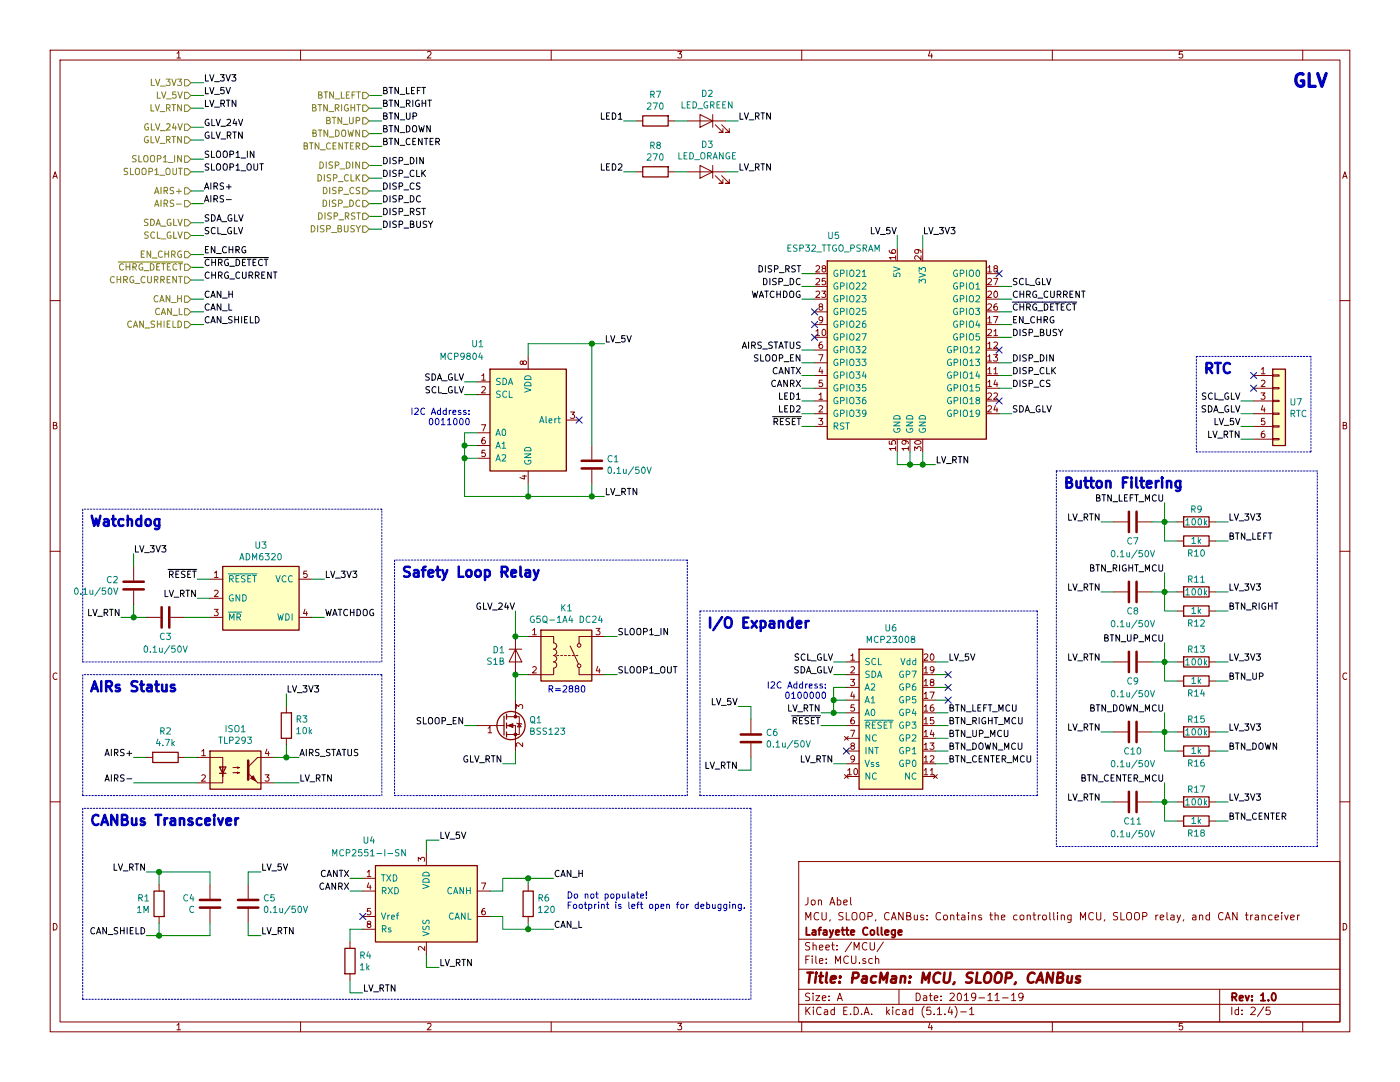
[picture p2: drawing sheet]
EESchema Schematic File Version 4
LIBS:PacMan-cache
EELAYER 30 0
EELAYER END
$Descr A 11000 8500
encoding utf-8
Sheet 2 5
Title "PacMan: MCU, SLOOP, CANBus"
Date "2019-11-19"
Rev "1.0"
Comp "Lafayette College"
Comment1 "MCU, SLOOP, CANBus: Contains the controlling MCU, SLOOP relay, and CAN tranceiver"
Comment2 "Jon Abel"
Comment3 ""
Comment4 ""
$EndDescr
$Comp
L Lafayette_Electric_Car_Internals:T9AS1D12 K?
U 1 1
P 4250 4950
AR Path="/5DC9CC3A" Ref="K?"  Part="1" 
AR Path="/5DC1F176/5DC9CC3A" Ref="K1"  Part="1" 
F 0 "K1" H 4450 5125 50  0000 C CNN
F 1 "G5Q-1A4 DC24" H 4450 5034 50  0000 C CNN
F 2 "Lafayette_Electric_Car_Footprints:G5Q-1A4" H 4245 4950 50  0001 C CNN
F 3 "https://omronfs.omron.com/en_US/ecb/products/pdf/en-g5q.pdf" H 4245 4950 50  0001 C CNN
F 4 "Omron Electronics" H 4250 4950 50  0001 C CNN "Manufacturer"
F 5 "G5Q-1A4 DC24" H 4250 4950 50  0001 C CNN "Manufacturer Part"
F 6 "Digikey" H 4250 4950 50  0001 C CNN "Vendor"
F 7 "Z224-ND" H 4250 4950 50  0001 C CNN "Vendor Part"
	1    4250 4950
	1    0    0    -1  
$EndComp
Wire Wire Line
	4150 5300 4050 5300
Wire Wire Line
	4050 4800 4050 5000
Wire Wire Line
	4050 5000 4150 5000
Text Notes 4300 5450 0    50   ~ 0
R=2880
Text Label 6300 2850 2    50   ~ 0
SLOOP_EN
$Comp
L Device:D D?
U 1 1
P 4050 5150
AR Path="/5DC1121D/5DC9CC50" Ref="D?"  Part="1" 
AR Path="/5DC9CC50" Ref="D?"  Part="1" 
AR Path="/5DC1F176/5DC9CC50" Ref="D1"  Part="1" 
F 0 "D1" V 4004 5071 50  0000 R CNN
F 1 "S1B" V 4095 5071 50  0000 R CNN
F 2 "Diode_SMD:D_SMA_Handsoldering" H 4050 5150 50  0001 C CNN
F 3 "https://www.diodes.com/assets/Datasheets/ds16003.pdf" H 4050 5150 50  0001 C CNN
F 4 "Diodes Incorporated" H 4050 5150 50  0001 C CNN "Manufacturer"
F 5 "S1B-13-F" H 4050 5150 50  0001 C CNN "Manufacturer Part"
F 6 "Digikey" H 4050 5150 50  0001 C CNN "Vendor"
F 7 "S1B-FDICT-ND" H 4050 5150 50  0001 C CNN "Vendor Part"
	1    4050 5150
	0    1    1    0   
$EndComp
Connection ~ 4050 5000
Connection ~ 4050 5300
Text Label 4850 5000 0    50   ~ 0
SLOOP1_IN
Text Label 4850 5300 0    50   ~ 0
SLOOP1_OUT
Wire Wire Line
	4850 5300 4750 5300
Wire Wire Line
	4750 5000 4850 5000
Text Label 1600 1250 0    50   ~ 0
SLOOP1_IN
Text Label 1600 1350 0    50   ~ 0
SLOOP1_OUT
Text Label 1600 1500 0    50   ~ 0
AIRS+
Text Label 1600 1600 0    50   ~ 0
AIRS-
Text HLabel 1500 1250 0    50   Input ~ 0
SLOOP1_IN
Text HLabel 1500 1350 0    50   Input ~ 0
SLOOP1_OUT
Text HLabel 1500 1500 0    50   Input ~ 0
AIRS+
Text HLabel 1500 1600 0    50   Input ~ 0
AIRS-
Wire Wire Line
	1600 1600 1500 1600
Wire Wire Line
	1600 1500 1500 1500
Wire Wire Line
	1600 1350 1500 1350
Wire Wire Line
	1600 1250 1500 1250
Text Label 3650 5700 2    50   ~ 0
SLOOP_EN
$Comp
L Device:LED D2
U 1 1
P 5550 950
F 0 "D2" H 5543 1166 50  0000 C CNN
F 1 "LED_GREEN" H 5543 1075 50  0000 C CNN
F 2 "LED_SMD:LED_0805_2012Metric_Pad1.15x1.40mm_HandSolder" H 5550 950 50  0001 C CNN
F 3 "https://media.digikey.com/pdf/Data%20Sheets/Lite-On%20PDFs/LTST-C170GKT.pdf" H 5550 950 50  0001 C CNN
F 4 "Lite-On Inc." H 5550 950 50  0001 C CNN "Manufacturer"
F 5 "LTST-C170GKT" H 5550 950 50  0001 C CNN "Manufacturer Part"
F 6 "Digikey" H 5550 950 50  0001 C CNN "Vendor"
F 7 "160-1179-1-ND" H 5550 950 50  0001 C CNN "Vendor Part"
	1    5550 950 
	-1   0    0    -1  
$EndComp
$Comp
L Device:LED D3
U 1 1
P 5550 1350
F 0 "D3" H 5543 1566 50  0000 C CNN
F 1 "LED_ORANGE" H 5543 1475 50  0000 C CNN
F 2 "LED_SMD:LED_0805_2012Metric_Pad1.15x1.40mm_HandSolder" H 5550 1350 50  0001 C CNN
F 3 "http://optoelectronics.liteon.com/upload/download/DS-22-99-0170/LTST-C171AKT.pdf" H 5550 1350 50  0001 C CNN
F 4 "Lite-On Inc." H 5550 1350 50  0001 C CNN "Manufacturer"
F 5 "LTST-C171AKT" H 5550 1350 50  0001 C CNN "Manufacturer Part"
F 6 "Digikey" H 5550 1350 50  0001 C CNN "Vendor"
F 7 "160-1419-1-ND" H 5550 1350 50  0001 C CNN "Vendor Part"
	1    5550 1350
	-1   0    0    -1  
$EndComp
$Comp
L Device:R R8
U 1 1
P 5150 1350
F 0 "R8" V 4943 1350 50  0000 C CNN
F 1 "270" V 5034 1350 50  0000 C CNN
F 2 "Resistor_SMD:R_0805_2012Metric_Pad1.15x1.40mm_HandSolder" V 5080 1350 50  0001 C CNN
F 3 "~" H 5150 1350 50  0001 C CNN
	1    5150 1350
	0    -1   1    0   
$EndComp
$Comp
L Lafayette_Electric_Car_Internals:ESP32_TTGO_PSRAM U5
U 1 1
P 6500 2050
F 0 "U5" H 6550 2250 50  0000 C CNN
F 1 "ESP32_TTGO_PSRAM" H 6550 2150 50  0000 C CNN
F 2 "Lafayette_Electric_Car_Footprints:ESP32TTGOT8" H 6250 2250 50  0001 C CNN
F 3 "https://www.amazon.com/TTGO-ESP32-PSRAM-Antenna-Bluetooth/dp/B07B6NM1RY" H 6250 2250 50  0001 C CNN
	1    6500 2050
	1    0    0    -1  
$EndComp
Text Label 7950 2550 0    50   ~ 0
EN_CHRG
Text Label 6300 2350 2    50   ~ 0
WATCHDOG
Text Label 7950 2350 0    50   ~ 0
CHRG_CURRENT
Text Label 4900 950  2    50   ~ 0
LED1
Text Label 4900 1350 2    50   ~ 0
LED2
Text Label 1050 5950 2    50   ~ 0
AIRS+
Text Label 1050 6150 2    50   ~ 0
AIRS-
$Comp
L Isolator:TLP291 ISO?
U 1 1
P 1850 6050
AR Path="/5DC1121D/5DD3CA83" Ref="ISO?"  Part="1" 
AR Path="/5DC1F176/5DD3CA83" Ref="ISO1"  Part="1" 
F 0 "ISO1" H 1850 6375 50  0000 C CNN
F 1 "TLP293" H 1850 6284 50  0000 C CNN
F 2 "Package_SO:SO-4_4.4x2.3mm_P1.27mm" H 1650 5850 50  0001 L CIN
F 3 "https://toshiba.semicon-storage.com/info/docget.jsp?did=14419&prodName=TLP293" H 1850 6050 50  0001 L CNN
F 4 "Toshiba Semiconductor" H 1850 6050 50  0001 C CNN "Manufacturer"
F 5 "TLP293(GR-TPL,E" H 1850 6050 50  0001 C CNN "Manufacturer Part"
F 6 "Digikey" H 1850 6050 50  0001 C CNN "Vendor"
F 7 "TLP293(GR-TPLECT-ND" H 1850 6050 50  0001 C CNN "Vendor Part"
	1    1850 6050
	1    0    0    -1  
$EndComp
$Comp
L Device:R R2
U 1 1
P 1300 5950
F 0 "R2" V 1093 5950 50  0000 C CNN
F 1 "4.7k" V 1184 5950 50  0000 C CNN
F 2 "Resistor_SMD:R_0805_2012Metric_Pad1.15x1.40mm_HandSolder" V 1230 5950 50  0001 C CNN
F 3 "~" H 1300 5950 50  0001 C CNN
	1    1300 5950
	0    1    1    0   
$EndComp
Wire Wire Line
	1050 5950 1150 5950
Wire Wire Line
	1050 6150 1550 6150
Wire Wire Line
	1450 5950 1550 5950
$Comp
L Device:R R3
U 1 1
P 2250 5700
F 0 "R3" H 2180 5654 50  0000 R CNN
F 1 "10k" H 2180 5745 50  0000 R CNN
F 2 "Resistor_SMD:R_0805_2012Metric_Pad1.15x1.40mm_HandSolder" V 2180 5700 50  0001 C CNN
F 3 "~" H 2250 5700 50  0001 C CNN
	1    2250 5700
	-1   0    0    1   
$EndComp
Text HLabel 1500 750  0    50   Input ~ 0
LV_5V
Text HLabel 1500 850  0    50   Input ~ 0
LV_RTN
Wire Wire Line
	1500 850  1600 850 
Wire Wire Line
	1500 750  1600 750 
Text Label 1600 750  0    50   ~ 0
LV_5V
Text Label 1600 850  0    50   ~ 0
LV_RTN
Text Label 2350 6150 0    50   ~ 0
LV_RTN
Wire Wire Line
	2350 6150 2150 6150
Wire Wire Line
	7250 1850 7250 1950
Text Label 7250 1850 0    50   ~ 0
LV_3V3
Wire Wire Line
	2150 5950 2250 5950
Wire Wire Line
	2250 5450 2250 5550
Wire Wire Line
	2250 5950 2250 5850
Text Label 2350 5950 0    50   ~ 0
AIRS_STATUS
Wire Wire Line
	2350 5950 2250 5950
Connection ~ 2250 5950
Text HLabel 1500 1000 0    50   Input ~ 0
GLV_24V
Wire Wire Line
	1500 1000 1600 1000
Text Label 1600 1000 0    50   ~ 0
GLV_24V
Text HLabel 1500 1100 0    50   Input ~ 0
GLV_RTN
Text Label 1600 1100 0    50   ~ 0
GLV_RTN
Wire Wire Line
	1500 1100 1600 1100
Text Label 4050 4800 2    50   ~ 0
GLV_24V
Text Label 3950 6000 2    50   ~ 0
GLV_RTN
Wire Wire Line
	3950 6000 4050 6000
Text Label 6300 2750 2    50   ~ 0
AIRS_STATUS
Text Label 1600 2000 0    50   ~ 0
EN_CHRG
Text Label 1600 2100 0    50   ~ 0
~CHRG_DETECT
Text Label 1600 2200 0    50   ~ 0
CHRG_CURRENT
Text Label 1600 1750 0    50   ~ 0
SDA_GLV
Text Label 1600 1850 0    50   ~ 0
SCL_GLV
Text HLabel 1500 2000 0    50   Input ~ 0
EN_CHRG
Text HLabel 1500 2100 0    50   Input ~ 0
~CHRG_DETECT
Text HLabel 1500 2200 0    50   Input ~ 0
CHRG_CURRENT
Text HLabel 1500 1750 0    50   Input ~ 0
SDA_GLV
Text HLabel 1500 1850 0    50   Input ~ 0
SCL_GLV
Wire Wire Line
	1600 2000 1500 2000
Wire Wire Line
	1500 2100 1600 2100
Wire Wire Line
	1600 2200 1500 2200
Wire Wire Line
	1500 1750 1600 1750
Wire Wire Line
	1600 1850 1500 1850
Text Label 6300 2950 2    50   ~ 0
CANTX
Text Label 6300 3050 2    50   ~ 0
CANRX
$Comp
L Interface_CAN_LIN:MCP2551-I-SN U4
U 1 1
P 3350 7100
F 0 "U4" H 2900 7600 50  0000 C CNN
F 1 "MCP2551-I-SN" H 2900 7500 50  0000 C CNN
F 2 "Package_SO:SOIC-8_3.9x4.9mm_P1.27mm" H 3350 6600 50  0001 C CIN
F 3 "http://ww1.microchip.com/downloads/en/devicedoc/21667d.pdf" H 3350 7100 50  0001 C CNN
F 4 "Microchip Technology" H 3350 7100 50  0001 C CNN "Manufacturer"
F 5 "MCP2551T-I/SN" H 3350 7100 50  0001 C CNN "Manufacturer Part"
F 6 "Digikey" H 3350 7100 50  0001 C CNN "Vendor"
F 7 "MCP2551T-I/SNCT-ND" H 3350 7100 50  0001 C CNN "Vendor Part"
	1    3350 7100
	1    0    0    -1  
$EndComp
Text Label 4350 6900 0    50   ~ 0
CAN_H
Text Label 4350 7300 0    50   ~ 0
CAN_L
Wire Wire Line
	3950 7200 3850 7200
Wire Wire Line
	3850 7000 3950 7000
Text Label 2750 6900 2    50   ~ 0
CANTX
Text Label 2750 7000 2    50   ~ 0
CANRX
Wire Wire Line
	2750 7000 2850 7000
Wire Wire Line
	2850 6900 2750 6900
Text Label 3450 6600 0    50   ~ 0
LV_5V
Wire Wire Line
	3450 7600 3350 7600
Wire Wire Line
	3350 7600 3350 7500
Wire Wire Line
	3450 6600 3350 6600
Wire Wire Line
	3350 6600 3350 6700
$Comp
L Device:R R6
U 1 1
P 4150 7100
F 0 "R6" H 4220 7146 50  0000 L CNN
F 1 "120" H 4220 7055 50  0000 L CNN
F 2 "Resistor_SMD:R_0805_2012Metric_Pad1.15x1.40mm_HandSolder" V 4080 7100 50  0001 C CNN
F 3 "~" H 4150 7100 50  0001 C CNN
	1    4150 7100
	1    0    0    -1  
$EndComp
Wire Wire Line
	3950 7000 3950 6900
Wire Wire Line
	3950 6900 4150 6900
Wire Wire Line
	4150 6950 4150 6900
Connection ~ 4150 6900
Wire Wire Line
	4150 6900 4350 6900
Wire Wire Line
	3950 7200 3950 7300
Wire Wire Line
	3950 7300 4150 7300
Wire Wire Line
	4150 7250 4150 7300
Connection ~ 4150 7300
Wire Wire Line
	4150 7300 4350 7300
$Comp
L Device:R R4
U 1 1
P 2750 7550
F 0 "R4" H 2820 7596 50  0000 L CNN
F 1 "1k" H 2820 7505 50  0000 L CNN
F 2 "Resistor_SMD:R_0805_2012Metric_Pad1.15x1.40mm_HandSolder" V 2680 7550 50  0001 C CNN
F 3 "~" H 2750 7550 50  0001 C CNN
	1    2750 7550
	1    0    0    -1  
$EndComp
Text Label 2850 7800 0    50   ~ 0
LV_RTN
Wire Wire Line
	2850 7800 2750 7800
Wire Wire Line
	2750 7800 2750 7700
Wire Wire Line
	2750 7400 2750 7300
Wire Wire Line
	2750 7300 2850 7300
NoConn ~ 2850 7200
Text Notes 4450 7150 0    50   ~ 0
Do not populate!\nFootprint is left open for debugging.
$Comp
L Device:R R7
U 1 1
P 5150 950
F 0 "R7" V 4943 950 50  0000 C CNN
F 1 "270" V 5034 950 50  0000 C CNN
F 2 "Resistor_SMD:R_0805_2012Metric_Pad1.15x1.40mm_HandSolder" V 5080 950 50  0001 C CNN
F 3 "~" H 5150 950 50  0001 C CNN
	1    5150 950 
	0    -1   1    0   
$EndComp
Text Label 7950 2450 0    50   ~ 0
~CHRG_DETECT
Text Label 1600 2350 0    50   ~ 0
CAN_H
Text Label 1600 2450 0    50   ~ 0
CAN_L
Text HLabel 1500 2350 0    50   Input ~ 0
CAN_H
Text HLabel 1500 2450 0    50   Input ~ 0
CAN_L
Wire Wire Line
	1500 2350 1600 2350
Wire Wire Line
	1600 2450 1500 2450
$Comp
L Lafayette_Electric_Car_Internals:ADM6320 U3
U 1 1
P 1750 4450
F 0 "U3" H 2050 4617 50  0000 C CNN
F 1 "ADM6320" H 2050 4526 50  0000 C CNN
F 2 "Package_TO_SOT_SMD:SOT-23-5_HandSoldering" H 2050 3900 50  0001 C CNN
F 3 "https://www.analog.com/media/en/technical-documentation/data-sheets/ADM6316_6318_6319_6320_6321_6322.pdf" H 1850 4600 50  0001 C CNN
F 4 "Analog Devices Inc." H 1750 4450 50  0001 C CNN "Manufacturer"
F 5 "ADM6320CY29ARJZ-R7" H 1750 4450 50  0001 C CNN "Manufacturer Part"
F 6 "Digikey" H 1750 4450 50  0001 C CNN "Vendor"
F 7 "ADM6320CY29ARJZ-R7CT-ND" H 1750 4450 50  0001 C CNN "Vendor Part"
	1    1750 4450
	1    0    0    -1  
$EndComp
Wire Wire Line
	1450 4850 1650 4850
Text Label 1550 4700 2    50   ~ 0
LV_RTN
Wire Wire Line
	1550 4700 1650 4700
Wire Wire Line
	2550 4550 2450 4550
Text Label 2550 4850 0    50   ~ 0
WATCHDOG
Wire Wire Line
	2550 4850 2450 4850
Text Label 1550 4550 2    50   ~ 0
~RESET
Wire Wire Line
	1550 4550 1650 4550
Text Label 6300 3350 2    50   ~ 0
~RESET
Wire Wire Line
	6300 3350 6400 3350
Wire Wire Line
	7350 3650 7250 3650
Wire Wire Line
	7250 3650 7250 3550
Wire Wire Line
	7250 3650 7150 3650
Wire Wire Line
	7150 3650 7150 3550
Connection ~ 7250 3650
Wire Wire Line
	7150 3650 7050 3650
Wire Wire Line
	7050 3650 7050 3550
Connection ~ 7150 3650
Text Label 7050 1850 2    50   ~ 0
LV_5V
Wire Wire Line
	7050 1850 7050 1950
Wire Wire Line
	4900 950  5000 950 
Wire Wire Line
	4900 1350 5000 1350
Wire Wire Line
	5300 1350 5400 1350
Wire Wire Line
	5300 950  5400 950 
Wire Wire Line
	5700 950  5800 950 
Wire Wire Line
	5700 1350 5800 1350
Text Label 5800 1350 0    50   ~ 0
LV_RTN
Text Label 5800 950  0    50   ~ 0
LV_RTN
Text Label 7350 3650 0    50   ~ 0
LV_RTN
Text Label 3450 7600 0    50   ~ 0
LV_RTN
Text Notes 10150 700  0    100  ~ 20
GLV
$Comp
L Connector_Generic:Conn_01x06 U7
U 1 1
P 10050 3150
F 0 "U7" H 10130 3142 50  0000 L CNN
F 1 "RTC" H 10130 3051 50  0000 L CNN
F 2 "Connector_PinSocket_2.54mm:PinSocket_1x06_P2.54mm_Horizontal" H 10050 3150 50  0001 C CNN
F 3 "~" H 10050 3150 50  0001 C CNN
	1    10050 3150
	1    0    0    -1  
$EndComp
NoConn ~ 9850 2950
NoConn ~ 9850 3050
Text Label 9750 3150 2    50   ~ 0
SCL_GLV
Text Label 9750 3250 2    50   ~ 0
SDA_GLV
Text Label 9750 3350 2    50   ~ 0
LV_5V
Text Label 9750 3450 2    50   ~ 0
LV_RTN
Wire Wire Line
	9750 3150 9850 3150
Wire Wire Line
	9750 3250 9850 3250
Wire Wire Line
	9750 3350 9850 3350
Wire Wire Line
	9750 3450 9850 3450
Wire Wire Line
	4050 5300 4050 5500
Wire Wire Line
	9250 4100 9150 4100
Connection ~ 9150 4100
Wire Wire Line
	9150 4100 9050 4100
Text Label 9150 3950 2    50   ~ 0
BTN_LEFT_MCU
Text Label 9150 4500 2    50   ~ 0
BTN_RIGHT_MCU
Text Label 9150 5050 2    50   ~ 0
BTN_UP_MCU
Text Label 9150 5600 2    50   ~ 0
BTN_DOWN_MCU
Text Label 9150 6150 2    50   ~ 0
BTN_CENTER_MCU
Text Label 8650 4100 2    50   ~ 0
LV_RTN
Wire Wire Line
	8650 4100 8750 4100
Text Label 9650 4100 0    50   ~ 0
LV_3V3
Wire Wire Line
	9650 4100 9550 4100
Wire Wire Line
	9650 4250 9550 4250
Wire Wire Line
	9150 4250 9250 4250
Wire Wire Line
	9150 4100 9150 4250
$Comp
L Device:R R9
U 1 1
P 9400 4100
F 0 "R9" V 9300 4100 50  0000 C CNN
F 1 "100k" V 9400 4100 50  0000 C CNN
F 2 "Resistor_SMD:R_0805_2012Metric_Pad1.15x1.40mm_HandSolder" V 9330 4100 50  0001 C CNN
F 3 "~" H 9400 4100 50  0001 C CNN
	1    9400 4100
	0    1    1    0   
$EndComp
$Comp
L Device:R R10
U 1 1
P 9400 4250
F 0 "R10" V 9300 4250 50  0000 C CNN
F 1 "1k" V 9400 4250 50  0000 C CNN
F 2 "Resistor_SMD:R_0805_2012Metric_Pad1.15x1.40mm_HandSolder" V 9330 4250 50  0001 C CNN
F 3 "~" H 9400 4250 50  0001 C CNN
	1    9400 4250
	0    1    -1   0   
$EndComp
$Comp
L Device:C C7
U 1 1
P 8900 4100
F 0 "C7" V 9050 4100 50  0000 C CNN
F 1 "0.1u/50V" V 9150 4100 50  0000 C CNN
F 2 "Capacitor_SMD:C_0805_2012Metric_Pad1.15x1.40mm_HandSolder" H 8938 3950 50  0001 C CNN
F 3 "http://www.samsungsem.com/kr/support/product-search/mlcc/__icsFiles/afieldfile/2019/06/18/CL21B104KBCNNNC-19.pdf" H 8900 4100 50  0001 C CNN
F 4 "Samsung Electro-Mechanics" H 8900 4100 50  0001 C CNN "Manufacturer"
F 5 "CL21B104KBCNNNC" H 8900 4100 50  0001 C CNN "Manufacturer Part"
F 6 "Digikey" H 8900 4100 50  0001 C CNN "Vendor"
F 7 "1276-1003-1-ND" H 8900 4100 50  0001 C CNN "Vendor Part"
	1    8900 4100
	0    1    1    0   
$EndComp
Wire Wire Line
	9250 4650 9150 4650
Connection ~ 9150 4650
Wire Wire Line
	9150 4650 9050 4650
Text Label 8650 4650 2    50   ~ 0
LV_RTN
Wire Wire Line
	8650 4650 8750 4650
Text Label 9650 4650 0    50   ~ 0
LV_3V3
Wire Wire Line
	9650 4650 9550 4650
Wire Wire Line
	9650 4800 9550 4800
Wire Wire Line
	9150 4800 9250 4800
Wire Wire Line
	9150 4650 9150 4800
Wire Wire Line
	9250 5200 9150 5200
Connection ~ 9150 5200
Wire Wire Line
	9150 5200 9050 5200
Text Label 8650 5200 2    50   ~ 0
LV_RTN
Wire Wire Line
	8650 5200 8750 5200
Text Label 9650 5200 0    50   ~ 0
LV_3V3
Wire Wire Line
	9650 5200 9550 5200
Wire Wire Line
	9650 5350 9550 5350
Wire Wire Line
	9150 5350 9250 5350
Wire Wire Line
	9150 5200 9150 5350
$Comp
L Device:C C9
U 1 1
P 8900 5200
F 0 "C9" V 9050 5200 50  0000 C CNN
F 1 "0.1u/50V" V 9150 5200 50  0000 C CNN
F 2 "Capacitor_SMD:C_0805_2012Metric_Pad1.15x1.40mm_HandSolder" H 8938 5050 50  0001 C CNN
F 3 "http://www.samsungsem.com/kr/support/product-search/mlcc/__icsFiles/afieldfile/2019/06/18/CL21B104KBCNNNC-19.pdf" H 8900 5200 50  0001 C CNN
F 4 "Samsung Electro-Mechanics" H 8900 5200 50  0001 C CNN "Manufacturer"
F 5 "CL21B104KBCNNNC" H 8900 5200 50  0001 C CNN "Manufacturer Part"
F 6 "Digikey" H 8900 5200 50  0001 C CNN "Vendor"
F 7 "1276-1003-1-ND" H 8900 5200 50  0001 C CNN "Vendor Part"
	1    8900 5200
	0    1    1    0   
$EndComp
Wire Wire Line
	9250 5750 9150 5750
Connection ~ 9150 5750
Wire Wire Line
	9150 5750 9050 5750
Text Label 8650 5750 2    50   ~ 0
LV_RTN
Wire Wire Line
	8650 5750 8750 5750
Text Label 9650 5750 0    50   ~ 0
LV_3V3
Wire Wire Line
	9650 5750 9550 5750
Wire Wire Line
	9650 5900 9550 5900
Wire Wire Line
	9150 5900 9250 5900
Wire Wire Line
	9150 5750 9150 5900
$Comp
L Device:C C10
U 1 1
P 8900 5750
F 0 "C10" V 9050 5750 50  0000 C CNN
F 1 "0.1u/50V" V 9150 5750 50  0000 C CNN
F 2 "Capacitor_SMD:C_0805_2012Metric_Pad1.15x1.40mm_HandSolder" H 8938 5600 50  0001 C CNN
F 3 "http://www.samsungsem.com/kr/support/product-search/mlcc/__icsFiles/afieldfile/2019/06/18/CL21B104KBCNNNC-19.pdf" H 8900 5750 50  0001 C CNN
F 4 "Samsung Electro-Mechanics" H 8900 5750 50  0001 C CNN "Manufacturer"
F 5 "CL21B104KBCNNNC" H 8900 5750 50  0001 C CNN "Manufacturer Part"
F 6 "Digikey" H 8900 5750 50  0001 C CNN "Vendor"
F 7 "1276-1003-1-ND" H 8900 5750 50  0001 C CNN "Vendor Part"
	1    8900 5750
	0    1    1    0   
$EndComp
Wire Wire Line
	9250 6300 9150 6300
Connection ~ 9150 6300
Wire Wire Line
	9150 6300 9050 6300
Text Label 8650 6300 2    50   ~ 0
LV_RTN
Wire Wire Line
	8650 6300 8750 6300
Wire Wire Line
	9650 6300 9550 6300
Wire Wire Line
	9650 6450 9550 6450
Wire Wire Line
	9150 6450 9250 6450
Wire Wire Line
	9150 6300 9150 6450
$Comp
L Device:C C11
U 1 1
P 8900 6300
F 0 "C11" V 9050 6300 50  0000 C CNN
F 1 "0.1u/50V" V 9150 6300 50  0000 C CNN
F 2 "Capacitor_SMD:C_0805_2012Metric_Pad1.15x1.40mm_HandSolder" H 8938 6150 50  0001 C CNN
F 3 "http://www.samsungsem.com/kr/support/product-search/mlcc/__icsFiles/afieldfile/2019/06/18/CL21B104KBCNNNC-19.pdf" H 8900 6300 50  0001 C CNN
F 4 "Samsung Electro-Mechanics" H 8900 6300 50  0001 C CNN "Manufacturer"
F 5 "CL21B104KBCNNNC" H 8900 6300 50  0001 C CNN "Manufacturer Part"
F 6 "Digikey" H 8900 6300 50  0001 C CNN "Vendor"
F 7 "1276-1003-1-ND" H 8900 6300 50  0001 C CNN "Vendor Part"
	1    8900 6300
	0    1    1    0   
$EndComp
$Comp
L Device:R R12
U 1 1
P 9400 4800
F 0 "R12" V 9300 4800 50  0000 C CNN
F 1 "1k" V 9400 4800 50  0000 C CNN
F 2 "Resistor_SMD:R_0805_2012Metric_Pad1.15x1.40mm_HandSolder" V 9330 4800 50  0001 C CNN
F 3 "~" H 9400 4800 50  0001 C CNN
	1    9400 4800
	0    1    -1   0   
$EndComp
$Comp
L Device:R R14
U 1 1
P 9400 5350
F 0 "R14" V 9300 5350 50  0000 C CNN
F 1 "1k" V 9400 5350 50  0000 C CNN
F 2 "Resistor_SMD:R_0805_2012Metric_Pad1.15x1.40mm_HandSolder" V 9330 5350 50  0001 C CNN
F 3 "~" H 9400 5350 50  0001 C CNN
	1    9400 5350
	0    1    -1   0   
$EndComp
$Comp
L Device:R R16
U 1 1
P 9400 5900
F 0 "R16" V 9300 5900 50  0000 C CNN
F 1 "1k" V 9400 5900 50  0000 C CNN
F 2 "Resistor_SMD:R_0805_2012Metric_Pad1.15x1.40mm_HandSolder" V 9330 5900 50  0001 C CNN
F 3 "~" H 9400 5900 50  0001 C CNN
	1    9400 5900
	0    1    -1   0   
$EndComp
$Comp
L Device:R R18
U 1 1
P 9400 6450
F 0 "R18" V 9300 6450 50  0000 C CNN
F 1 "1k" V 9400 6450 50  0000 C CNN
F 2 "Resistor_SMD:R_0805_2012Metric_Pad1.15x1.40mm_HandSolder" V 9330 6450 50  0001 C CNN
F 3 "~" H 9400 6450 50  0001 C CNN
	1    9400 6450
	0    1    -1   0   
$EndComp
Text Label 7950 2850 0    50   ~ 0
DISP_DIN
Text Label 7950 2950 0    50   ~ 0
DISP_CLK
Text Label 7950 3050 0    50   ~ 0
DISP_CS
Text Label 6300 2250 2    50   ~ 0
DISP_DC
Text Label 6300 2150 2    50   ~ 0
DISP_RST
Text Label 7950 2650 0    50   ~ 0
DISP_BUSY
Text Label 6300 3150 2    50   ~ 0
LED1
Text Label 6300 3250 2    50   ~ 0
LED2
$Comp
L Device:C C4
U 1 1
P 1650 7100
F 0 "C4" H 1765 7146 50  0000 L CNN
F 1 "C" H 1765 7055 50  0000 L CNN
F 2 "Capacitor_SMD:C_0805_2012Metric_Pad1.15x1.40mm_HandSolder" H 1688 6950 50  0001 C CNN
F 3 "~" H 1650 7100 50  0001 C CNN
	1    1650 7100
	-1   0    0    -1  
$EndComp
$Comp
L Device:R R1
U 1 1
P 1250 7100
F 0 "R1" H 1320 7146 50  0000 L CNN
F 1 "1M" H 1320 7055 50  0000 L CNN
F 2 "Resistor_SMD:R_0805_2012Metric_Pad1.15x1.40mm_HandSolder" V 1180 7100 50  0001 C CNN
F 3 "~" H 1250 7100 50  0001 C CNN
	1    1250 7100
	-1   0    0    -1  
$EndComp
Text Label 1150 6850 2    50   ~ 0
LV_RTN
Wire Wire Line
	1150 6850 1250 6850
Wire Wire Line
	1250 6850 1250 6950
Wire Wire Line
	1250 6850 1650 6850
Wire Wire Line
	1650 6850 1650 6950
Connection ~ 1250 6850
Wire Wire Line
	1650 7250 1650 7350
Wire Wire Line
	1650 7350 1250 7350
Wire Wire Line
	1250 7250 1250 7350
Connection ~ 1250 7350
Wire Wire Line
	1250 7350 1150 7350
Text Label 1150 7350 2    50   ~ 0
CAN_SHIELD
$Comp
L Device:R R11
U 1 1
P 9400 4650
F 0 "R11" V 9300 4650 50  0000 C CNN
F 1 "100k" V 9400 4650 50  0000 C CNN
F 2 "Resistor_SMD:R_0805_2012Metric_Pad1.15x1.40mm_HandSolder" V 9330 4650 50  0001 C CNN
F 3 "~" H 9400 4650 50  0001 C CNN
	1    9400 4650
	0    1    1    0   
$EndComp
$Comp
L Device:R R13
U 1 1
P 9400 5200
F 0 "R13" V 9300 5200 50  0000 C CNN
F 1 "100k" V 9400 5200 50  0000 C CNN
F 2 "Resistor_SMD:R_0805_2012Metric_Pad1.15x1.40mm_HandSolder" V 9330 5200 50  0001 C CNN
F 3 "~" H 9400 5200 50  0001 C CNN
	1    9400 5200
	0    1    1    0   
$EndComp
$Comp
L Device:R R15
U 1 1
P 9400 5750
F 0 "R15" V 9300 5750 50  0000 C CNN
F 1 "100k" V 9400 5750 50  0000 C CNN
F 2 "Resistor_SMD:R_0805_2012Metric_Pad1.15x1.40mm_HandSolder" V 9330 5750 50  0001 C CNN
F 3 "~" H 9400 5750 50  0001 C CNN
	1    9400 5750
	0    1    1    0   
$EndComp
$Comp
L Device:R R17
U 1 1
P 9400 6300
F 0 "R17" V 9300 6300 50  0000 C CNN
F 1 "100k" V 9400 6300 50  0000 C CNN
F 2 "Resistor_SMD:R_0805_2012Metric_Pad1.15x1.40mm_HandSolder" V 9330 6300 50  0001 C CNN
F 3 "~" H 9400 6300 50  0001 C CNN
	1    9400 6300
	0    1    1    0   
$EndComp
Wire Wire Line
	9150 3950 9150 4100
$Comp
L Device:C C8
U 1 1
P 8900 4650
F 0 "C8" V 9050 4650 50  0000 C CNN
F 1 "0.1u/50V" V 9150 4650 50  0000 C CNN
F 2 "Capacitor_SMD:C_0805_2012Metric_Pad1.15x1.40mm_HandSolder" H 8938 4500 50  0001 C CNN
F 3 "http://www.samsungsem.com/kr/support/product-search/mlcc/__icsFiles/afieldfile/2019/06/18/CL21B104KBCNNNC-19.pdf" H 8900 4650 50  0001 C CNN
F 4 "Samsung Electro-Mechanics" H 8900 4650 50  0001 C CNN "Manufacturer"
F 5 "CL21B104KBCNNNC" H 8900 4650 50  0001 C CNN "Manufacturer Part"
F 6 "Digikey" H 8900 4650 50  0001 C CNN "Vendor"
F 7 "1276-1003-1-ND" H 8900 4650 50  0001 C CNN "Vendor Part"
	1    8900 4650
	0    1    1    0   
$EndComp
Wire Wire Line
	9150 4500 9150 4650
Wire Wire Line
	9150 5050 9150 5200
Wire Wire Line
	9150 5600 9150 5750
Wire Wire Line
	9150 6150 9150 6300
$Comp
L Lafayette_Electric_Car_Internals:MCP23008 U6
U 1 1
P 7000 5550
F 0 "U6" H 7000 6167 50  0000 C CNN
F 1 "MCP23008" H 7000 6076 50  0000 C CNN
F 2 "Package_SO:SSOP-20_5.3x7.2mm_P0.65mm" H 7150 6050 50  0001 C CNN
F 3 "https://www.mouser.com/datasheet/2/268/21919b-65915.pdf" H 7150 6050 50  0001 C CNN
F 4 "Microchip Technology" H 7000 5550 50  0001 C CNN "Manufacturer"
F 5 "MCP23008T-E/SS" H 7000 5550 50  0001 C CNN "Manufacturer Part"
F 6 "Digikey" H 7000 5550 50  0001 C CNN "Vendor"
F 7 "MCP23008T-E/SSCT-ND" H 7000 5550 50  0001 C CNN "Vendor Part"
	1    7000 5550
	1    0    0    -1  
$EndComp
Text Label 7450 5200 0    50   ~ 0
LV_5V
Wire Wire Line
	7450 5200 7350 5200
Text Label 6550 6000 2    50   ~ 0
LV_RTN
Wire Wire Line
	6550 6000 6650 6000
Wire Wire Line
	7450 6000 7350 6000
Wire Wire Line
	7350 5900 7450 5900
Wire Wire Line
	7450 5800 7350 5800
Wire Wire Line
	7350 5700 7450 5700
Wire Wire Line
	7450 5600 7350 5600
Wire Wire Line
	7450 5400 7350 5400
Wire Wire Line
	7350 5300 7450 5300
Text Label 6450 5600 2    50   ~ 0
LV_RTN
Wire Wire Line
	6450 5600 6550 5600
Wire Wire Line
	6650 5500 6550 5500
Wire Wire Line
	6550 5500 6550 5600
Connection ~ 6550 5600
Wire Wire Line
	6550 5600 6650 5600
Wire Wire Line
	6650 5400 6550 5400
Wire Wire Line
	6550 5400 6550 5500
Connection ~ 6550 5500
Text Notes 6500 5500 2    50   ~ 0
I2C Address:\n0100000
Wire Wire Line
	6550 5300 6650 5300
Wire Wire Line
	6550 5200 6650 5200
Text Label 6450 5700 2    50   ~ 0
~RESET
Wire Wire Line
	6450 5700 6650 5700
NoConn ~ 6650 5900
Wire Wire Line
	7450 5500 7350 5500
Text Label 2550 4550 0    50   ~ 0
LV_3V3
$Comp
L Device:C C3
U 1 1
P 1300 4850
F 0 "C3" V 1450 4850 50  0000 C CNN
F 1 "0.1u/50V" V 1550 4850 50  0000 C CNN
F 2 "Capacitor_SMD:C_0805_2012Metric_Pad1.15x1.40mm_HandSolder" H 1338 4700 50  0001 C CNN
F 3 "http://www.samsungsem.com/kr/support/product-search/mlcc/__icsFiles/afieldfile/2019/06/18/CL21B104KBCNNNC-19.pdf" H 1300 4850 50  0001 C CNN
F 4 "Samsung Electro-Mechanics" H 1300 4850 50  0001 C CNN "Manufacturer"
F 5 "CL21B104KBCNNNC" H 1300 4850 50  0001 C CNN "Manufacturer Part"
F 6 "Digikey" H 1300 4850 50  0001 C CNN "Vendor"
F 7 "1276-1003-1-ND" H 1300 4850 50  0001 C CNN "Vendor Part"
	1    1300 4850
	0    1    1    0   
$EndComp
Text Notes 700  4150 0    79   ~ 16
Watchdog
Wire Notes Line
	650  4000 650  5200
Wire Notes Line
	650  5200 3000 5200
Wire Notes Line
	3000 5200 3000 4000
Wire Notes Line
	3000 4000 650  4000
Text Notes 8350 3850 0    79   ~ 16
Button Filtering
Wire Notes Line
	8300 3700 8300 6650
Wire Notes Line
	8300 6650 10350 6650
Wire Notes Line
	10350 6650 10350 3700
Wire Notes Line
	10350 3700 8300 3700
Text Notes 9450 2950 0    79   ~ 16
RTC
Wire Notes Line
	9400 2800 9400 3550
Wire Notes Line
	9400 3550 10300 3550
Wire Notes Line
	10300 3550 10300 2800
Wire Notes Line
	10300 2800 9400 2800
Text Notes 700  6500 0    79   ~ 16
CANBus Transceiver
Wire Notes Line
	650  6350 650  7850
Wire Notes Line
	650  7850 5900 7850
Wire Notes Line
	5900 7850 5900 6350
Wire Notes Line
	5900 6350 650  6350
Text Label 2250 5450 0    50   ~ 0
LV_3V3
Text Notes 700  5450 0    79   ~ 16
AIRs Status
Wire Notes Line
	650  6250 3000 6250
Wire Notes Line
	3000 6250 3000 5300
Wire Notes Line
	3000 5300 650  5300
Wire Notes Line
	650  5300 650  6250
Text Notes 3150 4550 0    79   ~ 16
Safety Loop Relay
Wire Notes Line
	3100 4400 3100 6250
Wire Notes Line
	3100 6250 5400 6250
Wire Notes Line
	5400 6250 5400 4400
Wire Notes Line
	5400 4400 3100 4400
Text Notes 5550 4950 0    79   ~ 16
I/O Expander
Wire Wire Line
	1050 4850 1150 4850
Connection ~ 1050 4850
Wire Wire Line
	1050 4750 1050 4850
Wire Wire Line
	950  4850 1050 4850
Text Label 950  4850 2    50   ~ 0
LV_RTN
Wire Wire Line
	1050 4350 1050 4450
Text Label 1050 4350 0    50   ~ 0
LV_3V3
$Comp
L Device:C C2
U 1 1
P 1050 4600
F 0 "C2" H 1165 4646 50  0000 L CNN
F 1 "0.1u/50V" H 1165 4555 50  0000 L CNN
F 2 "Capacitor_SMD:C_0805_2012Metric_Pad1.15x1.40mm_HandSolder" H 1088 4450 50  0001 C CNN
F 3 "http://www.samsungsem.com/kr/support/product-search/mlcc/__icsFiles/afieldfile/2019/06/18/CL21B104KBCNNNC-19.pdf" H 1050 4600 50  0001 C CNN
F 4 "Samsung Electro-Mechanics" H 1050 4600 50  0001 C CNN "Manufacturer"
F 5 "CL21B104KBCNNNC" H 1050 4600 50  0001 C CNN "Manufacturer Part"
F 6 "Digikey" H 1050 4600 50  0001 C CNN "Vendor"
F 7 "1276-1003-1-ND" H 1050 4600 50  0001 C CNN "Vendor Part"
	1    1050 4600
	-1   0    0    -1  
$EndComp
Text Label 2050 7350 0    50   ~ 0
LV_RTN
Text Label 2050 6850 0    50   ~ 0
LV_5V
Wire Wire Line
	1950 6850 1950 6950
Wire Wire Line
	1950 6850 2050 6850
Wire Wire Line
	1950 7350 1950 7250
Wire Wire Line
	2050 7350 1950 7350
$Comp
L Device:C C5
U 1 1
P 1950 7100
F 0 "C5" H 2065 7146 50  0000 L CNN
F 1 "0.1u/50V" H 2065 7055 50  0000 L CNN
F 2 "Capacitor_SMD:C_0805_2012Metric_Pad1.15x1.40mm_HandSolder" H 1988 6950 50  0001 C CNN
F 3 "http://www.samsungsem.com/kr/support/product-search/mlcc/__icsFiles/afieldfile/2019/06/18/CL21B104KBCNNNC-19.pdf" H 1950 7100 50  0001 C CNN
F 4 "Samsung Electro-Mechanics" H 1950 7100 50  0001 C CNN "Manufacturer"
F 5 "CL21B104KBCNNNC" H 1950 7100 50  0001 C CNN "Manufacturer Part"
F 6 "Digikey" H 1950 7100 50  0001 C CNN "Vendor"
F 7 "1276-1003-1-ND" H 1950 7100 50  0001 C CNN "Vendor Part"
	1    1950 7100
	1    0    0    -1  
$EndComp
$Comp
L Device:C C6
U 1 1
P 5900 5800
F 0 "C6" H 5785 5846 50  0000 R CNN
F 1 "0.1u/50V" H 5785 5755 50  0000 R CNN
F 2 "Capacitor_SMD:C_0805_2012Metric_Pad1.15x1.40mm_HandSolder" H 5938 5650 50  0001 C CNN
F 3 "http://www.samsungsem.com/kr/support/product-search/mlcc/__icsFiles/afieldfile/2019/06/18/CL21B104KBCNNNC-19.pdf" H 5900 5800 50  0001 C CNN
F 4 "Samsung Electro-Mechanics" H 5900 5800 50  0001 C CNN "Manufacturer"
F 5 "CL21B104KBCNNNC" H 5900 5800 50  0001 C CNN "Manufacturer Part"
F 6 "Digikey" H 5900 5800 50  0001 C CNN "Vendor"
F 7 "1276-1003-1-ND" H 5900 5800 50  0001 C CNN "Vendor Part"
	1    5900 5800
	-1   0    0    -1  
$EndComp
Text Label 5800 5550 2    50   ~ 0
LV_5V
Wire Wire Line
	5900 5550 5900 5650
Text Label 5800 6050 2    50   ~ 0
LV_RTN
Wire Wire Line
	5800 6050 5900 6050
Wire Wire Line
	5900 6050 5900 5950
Wire Wire Line
	5800 5550 5900 5550
Wire Notes Line
	5500 6250 8150 6250
Wire Notes Line
	8150 6250 8150 4800
Wire Notes Line
	8150 4800 5500 4800
Wire Notes Line
	5500 4800 5500 6250
Text Label 3000 750  0    50   ~ 0
BTN_LEFT
Text Label 3000 850  0    50   ~ 0
BTN_RIGHT
Text Label 3000 950  0    50   ~ 0
BTN_UP
Text Label 3000 1050 0    50   ~ 0
BTN_DOWN
Text Label 3000 1150 0    50   ~ 0
BTN_CENTER
Wire Wire Line
	2900 1150 3000 1150
Wire Wire Line
	3000 1050 2900 1050
Wire Wire Line
	2900 950  3000 950 
Wire Wire Line
	3000 850  2900 850 
Wire Wire Line
	2900 750  3000 750 
Text Label 3000 1300 0    50   ~ 0
DISP_DIN
Text Label 3000 1400 0    50   ~ 0
DISP_CLK
Text Label 3000 1500 0    50   ~ 0
DISP_CS
Text Label 3000 1600 0    50   ~ 0
DISP_DC
Text Label 3000 1700 0    50   ~ 0
DISP_RST
Text Label 3000 1800 0    50   ~ 0
DISP_BUSY
Text HLabel 2900 1300 0    50   Input ~ 0
DISP_DIN
Text HLabel 2900 1400 0    50   Input ~ 0
DISP_CLK
Text HLabel 2900 1500 0    50   Input ~ 0
DISP_CS
Text HLabel 2900 1600 0    50   Input ~ 0
DISP_DC
Text HLabel 2900 1700 0    50   Input ~ 0
DISP_RST
Text HLabel 2900 1800 0    50   Input ~ 0
DISP_BUSY
Wire Wire Line
	2900 1800 3000 1800
Wire Wire Line
	3000 1700 2900 1700
Wire Wire Line
	2900 1600 3000 1600
Wire Wire Line
	3000 1500 2900 1500
Wire Wire Line
	2900 1400 3000 1400
Wire Wire Line
	3000 1300 2900 1300
Text Label 7950 3250 0    50   ~ 0
SDA_GLV
Text Label 7950 2250 0    50   ~ 0
SCL_GLV
Text Label 6550 5300 2    50   ~ 0
SDA_GLV
Text Label 6550 5200 2    50   ~ 0
SCL_GLV
Text Label 1600 2550 0    50   ~ 0
CAN_SHIELD
Wire Wire Line
	1600 2550 1500 2550
Text HLabel 1500 2550 0    50   Input ~ 0
CAN_SHIELD
Wire Wire Line
	7950 2850 7850 2850
Wire Wire Line
	7850 2950 7950 2950
Wire Wire Line
	7950 3050 7850 3050
Wire Wire Line
	6400 2250 6300 2250
Wire Wire Line
	6300 2150 6400 2150
Wire Wire Line
	7850 2650 7950 2650
Wire Wire Line
	7950 3250 7850 3250
Wire Wire Line
	7850 2250 7950 2250
Wire Wire Line
	7950 2550 7850 2550
Wire Wire Line
	7850 2450 7950 2450
Wire Wire Line
	7950 2350 7850 2350
Wire Wire Line
	6400 2350 6300 2350
Wire Wire Line
	6300 2750 6400 2750
Wire Wire Line
	6400 2850 6300 2850
Wire Wire Line
	6300 2950 6400 2950
Wire Wire Line
	6400 3050 6300 3050
Wire Wire Line
	6300 3150 6400 3150
Wire Wire Line
	6400 3250 6300 3250
Text Label 1600 650  0    50   ~ 0
LV_3V3
Text HLabel 1500 650  0    50   Input ~ 0
LV_3V3
Wire Wire Line
	1500 650  1600 650 
NoConn ~ 7450 5300
NoConn ~ 7450 5400
NoConn ~ 7450 5500
Text HLabel 2900 1150 0    50   Input ~ 0
BTN_CENTER
Text HLabel 2900 1050 0    50   Input ~ 0
BTN_DOWN
Text HLabel 2900 950  0    50   Input ~ 0
BTN_UP
Text HLabel 2900 850  0    50   Input ~ 0
BTN_RIGHT
Text HLabel 2900 750  0    50   Input ~ 0
BTN_LEFT
Text Label 7450 5600 0    50   ~ 0
BTN_LEFT_MCU
Text Label 7450 5700 0    50   ~ 0
BTN_RIGHT_MCU
Text Label 7450 5800 0    50   ~ 0
BTN_UP_MCU
Text Label 7450 5900 0    50   ~ 0
BTN_DOWN_MCU
Text Label 7450 6000 0    50   ~ 0
BTN_CENTER_MCU
Text Label 9650 4250 0    50   ~ 0
BTN_LEFT
Text Label 9650 4800 0    50   ~ 0
BTN_RIGHT
Text Label 9650 5350 0    50   ~ 0
BTN_UP
Text Label 9650 5900 0    50   ~ 0
BTN_DOWN
Text Label 9650 6450 0    50   ~ 0
BTN_CENTER
Text Label 9650 6300 0    50   ~ 0
LV_3V3
Text Label 4750 2700 0    50   ~ 0
LV_5V
$Comp
L Device:C C?
U 1 1
P 4650 3650
AR Path="/5DC814A3/5DD8982B" Ref="C?"  Part="1" 
AR Path="/5DD8982B" Ref="C?"  Part="1" 
AR Path="/5DC1F176/5DD8982B" Ref="C1"  Part="1" 
F 0 "C1" H 4765 3696 50  0000 L CNN
F 1 "0.1u/50V" H 4765 3605 50  0000 L CNN
F 2 "Capacitor_SMD:C_0805_2012Metric_Pad1.15x1.40mm_HandSolder" H 4688 3500 50  0001 C CNN
F 3 "http://www.samsungsem.com/kr/support/product-search/mlcc/__icsFiles/afieldfile/2019/06/18/CL21B104KBCNNNC-19.pdf" H 4650 3650 50  0001 C CNN
F 4 "Samsung Electro-Mechanics" H 4650 3650 50  0001 C CNN "Manufacturer"
F 5 "CL21B104KBCNNNC" H 4650 3650 50  0001 C CNN "Manufacturer Part"
F 6 "Digikey" H 4650 3650 50  0001 C CNN "Vendor"
F 7 "1276-1003-1-ND" H 4650 3650 50  0001 C CNN "Vendor Part"
	1    4650 3650
	1    0    0    -1  
$EndComp
NoConn ~ 4550 3300
Text Label 3650 3000 2    50   ~ 0
SDA_GLV
Text Label 3650 3100 2    50   ~ 0
SCL_GLV
Wire Wire Line
	3650 3000 3750 3000
Wire Wire Line
	3650 3100 3750 3100
Text Label 4750 3900 0    50   ~ 0
LV_RTN
Wire Wire Line
	4750 3900 4650 3900
Wire Wire Line
	4150 3900 4150 3800
Wire Wire Line
	4150 2700 4150 2800
Wire Wire Line
	3750 3400 3650 3400
Wire Wire Line
	3650 3400 3650 3500
Wire Wire Line
	3750 3600 3650 3600
Connection ~ 3650 3600
Wire Wire Line
	3650 3600 3650 3900
Wire Wire Line
	3650 3500 3750 3500
Connection ~ 3650 3500
Wire Wire Line
	3650 3500 3650 3600
Wire Wire Line
	3650 3900 4150 3900
Connection ~ 4150 3900
Text Notes 3700 3350 2    50   ~ 0
I2C Address:\n0011000
$Comp
L Sensor_Temperature:MCP9804_MSOP U?
U 1 1
P 4150 3300
AR Path="/5DC814A3/5DD89849" Ref="U?"  Part="1" 
AR Path="/5DD89849" Ref="U?"  Part="1" 
AR Path="/5DC1F176/5DD89849" Ref="U1"  Part="1" 
F 0 "U1" H 3700 3900 50  0000 L CNN
F 1 "MCP9804" H 3450 3800 50  0000 L CNN
F 2 "Package_SO:MSOP-8_3x3mm_P0.65mm" H 3150 2800 50  0001 C CNN
F 3 "http://ww1.microchip.com/downloads/en/DeviceDoc/22203b.pdf" H 3900 3750 50  0001 C CNN
F 4 "Microchip Technology" H 4150 3300 50  0001 C CNN "Manufacturer"
F 5 "MCP9804T-E/MS" H 4150 3300 50  0001 C CNN "Manufacturer Part"
F 6 "Digikey" H 4150 3300 50  0001 C CNN "Vendor"
F 7 "MCP9804T-E/MSCT-ND" H 4150 3300 50  0001 C CNN "Vendor Part"
	1    4150 3300
	1    0    0    -1  
$EndComp
Wire Wire Line
	4650 3800 4650 3900
Connection ~ 4650 3900
Wire Wire Line
	4650 3900 4150 3900
Wire Wire Line
	4650 2700 4650 3500
Wire Wire Line
	4150 2700 4650 2700
Wire Wire Line
	4750 2700 4650 2700
Connection ~ 4650 2700
NoConn ~ 7850 2150
NoConn ~ 7850 2750
NoConn ~ 7850 3150
NoConn ~ 6400 2650
NoConn ~ 6400 2450
NoConn ~ 6400 2550
$Comp
L Device:Q_NMOS_GSD Q?
U 1 1
P 3950 5700
AR Path="/5DC1121D/5E21927F" Ref="Q?"  Part="1" 
AR Path="/5DC1F176/5E21927F" Ref="Q1"  Part="1" 
F 0 "Q1" H 4156 5746 50  0000 L CNN
F 1 "BSS123" H 4156 5655 50  0000 L CNN
F 2 "Package_TO_SOT_SMD:SOT-23_Handsoldering" H 4150 5800 50  0001 C CNN
F 3 "https://www.diodes.com/assets/Datasheets/ds30366.pdf" H 3950 5700 50  0001 C CNN
F 4 "Diodes Incorporated" H 3950 5700 50  0001 C CNN "Manufacturer"
F 5 "BSS123-7-F" H 3950 5700 50  0001 C CNN "Manufacturer Part"
F 6 "Digikey" H 3950 5700 50  0001 C CNN "Vendor"
F 7 "BSS123-FDICT-ND" H 3950 5700 50  0001 C CNN "Vendor Part"
	1    3950 5700
	1    0    0    -1  
$EndComp
Wire Wire Line
	3650 5700 3750 5700
Wire Wire Line
	4050 6000 4050 5900
$EndSCHEMATC
